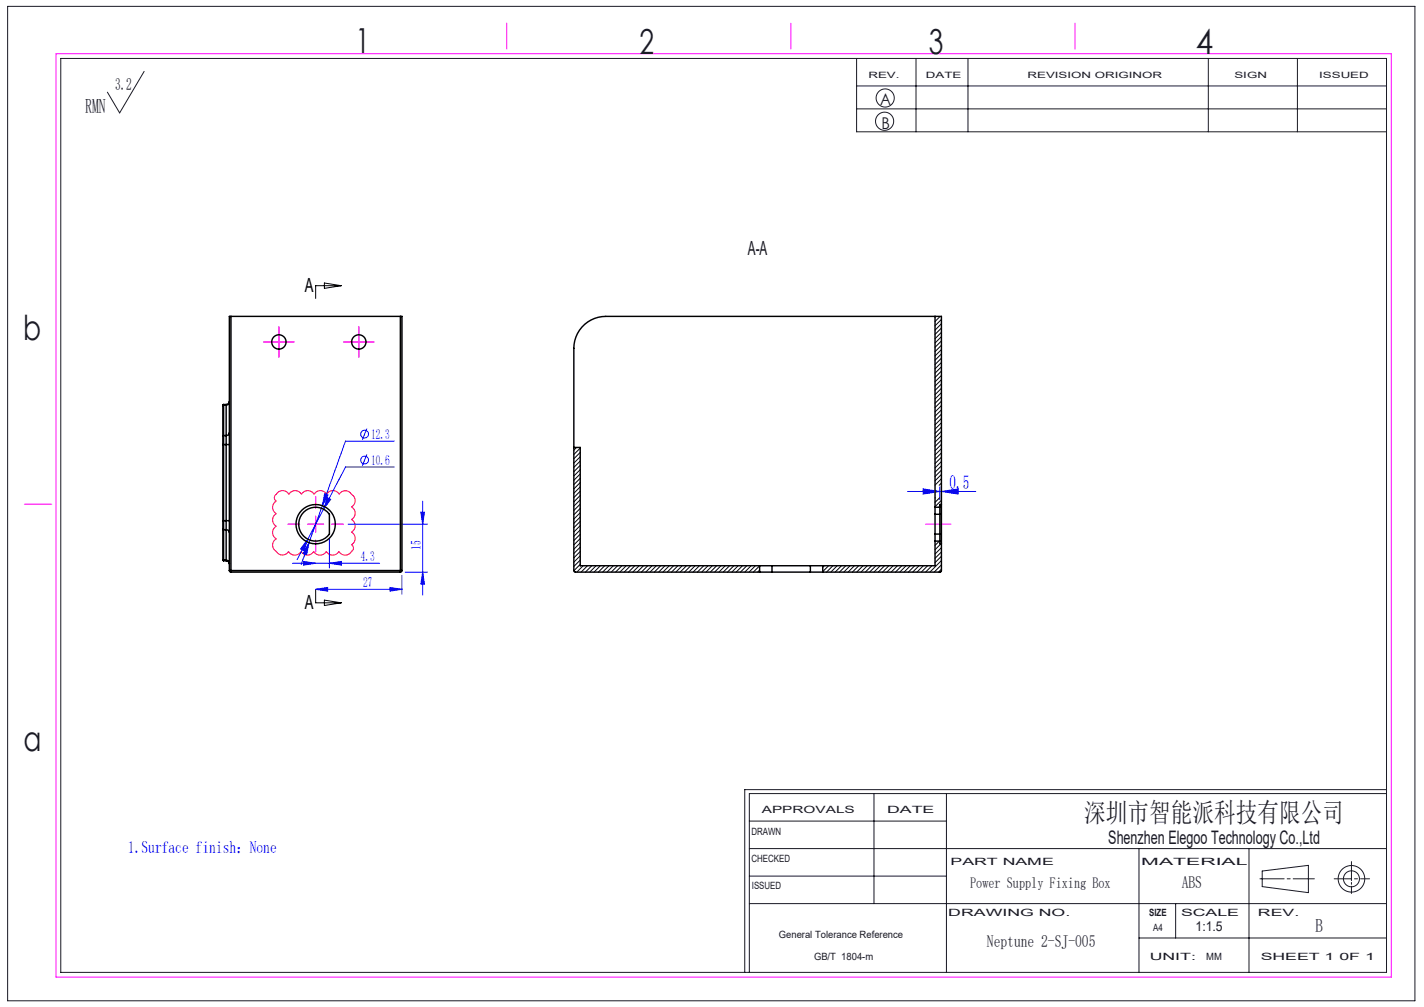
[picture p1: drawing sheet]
<svg xmlns="http://www.w3.org/2000/svg" width="297mm" height="210mm" viewBox="0 0 297 210" stroke-linecap="round" stroke-linejoin="round" font-family="sans-serif">
<g fill="none" stroke="#191924" stroke-width=".21">
<path d="M1.6 1.3h293.5v207.4h-293.5zM12.7 12.2h276.5v190.6h-276.5zM30.1 14.9l-5.1 8.6-2.6-4.3M178.7 12.2v15.3h110.5M178.7 17.9h110.5M191.1 12.2v15.3M201.9 12.2v15.3M252 12.2v15.3M270.6 12.2v15.3M178.7 22.7h110.5M156.3 177h132.9M156.3 171.2h41.1"/>
<path d="M182.3 165.5v22.9M197.4 165.5v37.3M237.6 177v25.8M260.5 177v25.8M281.9 179.7v4M289.2 165.5h-132.9v37.3M289.2 164.7h-133.9v38.1M156.3 188.4h132.9M156.3 182.7h41.1M237.6 195.6h51.6M245.2 188.4v7.2M262.8 183.3h5"/>
<path d="M263.3 181.6l9.6-1.1v5.7l-9.6-1.3zM268.5 183.3h.6M269.7 183.3h4.4M278.3 183.3h3.6M281.9 184v.4M281.9 184.8v1.5M282.5 183.3h.6M283.8 183.3h1.9"/>
<circle cx="184.5" cy="25.3" r="1.89"/>
<circle cx="184.6" cy="20.4" r="1.89"/>
<circle cx="281.9" cy="183.3" r="1.67"/>
<circle cx="281.9" cy="183.3" r="2.77"/>
</g>
<path d="M11.7 11.2h278.5v192.6h-278.5zM105.7 4.8v5.4M165 4.8v5.4M224.2 4.8v5.4M56.5 71.3h3.3M58.2 69.6v3.4M73.2 71.3h3.3M74.8 69.6v3.4M5.1 105.1h5.7M64.2 109.3h3.3M65.8 107.6v3.4" fill="none" stroke="#f0f" stroke-width=".21"/>
<g fill="none" stroke="#00f" stroke-width=".21">
<path d="M76.5 89.4l-.9 2.3M76.5 94.8l-.9 2.3M82.2 92h-10.1l-9.3 25.7M82.2 97.4h-10.1l-10.1 19.3M61 117.5h18.2M63.3 117.1l2.5 .4-2.5 .4zM64.2 112.4l-.8 2.4-.7-.3zM64.4 113.2l-.4 2.5-.8-.3zM67.7 103l.7 .2-1.2 2.3zM68.3 103.8l.7 .3-1.5 2.1zM68.7 117.5l2.5-.4v.8zM68.7 112.4v6.1"/>
<path d="M72.6 109.3h16.6M83.8 120v3.9M84.5 119.3h4.7M87.8 106.8h.7l-.3 2.5zM88.2 104.5v19.6M88.2 119.3l.3 2.5h-.7zM189.3 102.5h14.2M192.5 102l3.5 .5-3.5 .5zM196 101.5v2.7M196.3 102.5l3.5-.5v1zM65.8 122.9h18M65.8 122.9l2.5-.4v.8z"/>
<path d="M81.3 122.5l2.5 .4-2.5 .4z"/>
<circle cx="76" cy="95.9" r=".81"/>
<circle cx="76" cy="90.5" r=".81"/>
</g>
<path d="M56.5 71.3h3.3M58.2 69.6v3.4M73.2 71.3h3.3M74.8 69.6v3.4M57.8 102.8a1.5 1.5 0 0 1 2.5 .3 1.5 1.5 0 0 1 2.6 0 1.5 1.5 0 0 1 2.6 0 1.5 1.5 0 0 1 2.6 0 1.5 1.5 0 0 1 2.7 0 1.54 1.54 0 0 1 2.7 .1 1.5 1.5 0 0 1-.2 2.5 1.5 1.5 0 0 1 0 2.6 1.5 1.5 0 0 1 0 2.7 1.5 1.5 0 0 1 0 2.6 .89 .89 0 0 1-.1 1.5 1.5 1.5 0 0 1-2.5-.1 1.5 1.5 0 0 1-2.6 0 1.5 1.5 0 0 1-2.7 0 1.5 1.5 0 0 1-2.6 0 1.5 1.5 0 0 1-2.6 0 1.54 1.54 0 0 1-2.7-.1 1.5 1.5 0 0 1 .1-2.5 1.5 1.5 0 0 1 0-2.7 1.5 1.5 0 0 1 0-2.6 1.5 1.5 0 0 1 0-2.6 .89 .89 0 0 1 .1-1.6zM64.2 109.3h3.3M65.8 107.6v3.4" fill="none" stroke="#f00" stroke-width=".21"/>
<path d="M67.7 59l3.5 .6-3.5 .5zM71.2 59.6h-5.4v2.6M65.8 123.1v2.6h5.4M67.7 125.2l3.5 .5-3.5 .6z" fill="none" stroke="#000" stroke-width=".21"/>
<path d="M56.5 71.3h-1.5M58.2 69.6v-1.5M58.2 73v1.5M59.8 71.3h1.5M73.2 71.3h-1.5M74.8 69.6v-1.5M74.8 73v1.5M76.5 71.3h1.5M62.5 109.3h-2.4M65.8 106v-2.5M65.8 112.6v2.5M69.2 109.3h2.4" fill="none" stroke="#f00" stroke-width=".21" stroke-dasharray="30.5 1.3 1.3 1.3"/>
<g fill="none" stroke="#f0f" stroke-width=".21" stroke-dasharray="30.5 1.3 1.3 1.3">
<path d="M56.5 71.3h-1.5M58.2 69.6v-1.5M58.2 73v1.5M59.8 71.3h1.5M73.2 71.3h-1.5M74.8 69.6v-1.5M74.8 73v1.5M76.5 71.3h1.5M62.5 109.3h-2.4M65.8 106v-2.5M65.8 112.6v2.5M69.2 109.3h2.4"/>
<path d="M193 109.3h3M196 109.3h2.3"/>
</g>
<g fill="#00f">
<path d="M65.8 122.9l2.5-.4v.8zM81.3 122.5l2.5 .4-2.5 .4z"/>
<path d="M68.7 117.5l2.5-.4v.8zM63.3 117.1l2.5 .4-2.5 .4z"/>
<path d="M64.4 113.2l-1.2 2.2 .8 .3zM67.7 103l-.5 2.5 1.2-2.3zM64.2 112.4l-1.5 2.1 .7 .3zM68.3 103.8l-.8 2.4 1.5-2.1z"/>
<path d="M87.8 106.8h.7l-.3 2.5zM88.2 119.3l.3 2.5h-.7z"/>
<path d="M192.5 102l3.5 .5-3.5 .5zM196.3 102.5l3.5-.5v1z"/>
</g>
<g fill="none" stroke="#000" stroke-width=".3">
<path d="M48.2 66h-.4v53M48.2 66h35.3M48.2 66v53M83.5 66h.3v53M83.5 66v53M195 66v39.8M46.5 92.7h.1M46.5 91v1.7M46.5 84.6v6.4M46.5 92.7v15.9M46.6 84.4l-.1 .2M46.6 90.8v1.9"/>
<path d="M46.6 90.8l-.1 .2M46.6 84.5l-.1 .1M46.6 84.4v.1M46.6 84.4h.6M46.6 84.5v6.3M46.6 92.7v15.9M46.6 92.7h.6M46.6 90.8h.6M46.6 84.5h.6M47.2 92.7h.6M47.2 90.8v1.9M47.2 84.4v.1"/>
<path d="M47.2 84.5v6.3M47.2 92.7v15.9M47.8 83.7a.67 .67 0 0 1-.6 .7M47.8 90.2a.65 .65 0 0 1-.6 .6M47.8 83.9a.65 .65 0 0 1-.6 .6M119.7 93.3h1.3v24.7h37.4M46.5 116.7l.1 .2M46.5 108.6h.1M46.5 108.6v1.7M46.5 110.3l.1 .2M46.5 116.7l.1 .1M46.5 110.3v6.4"/>
<path d="M46.6 108.6v1.9M46.6 116.8v.1M46.6 116.9h.6M46.6 110.5h.6M46.6 108.6h.6M46.6 110.5v6.3M46.6 116.8h.6M47.2 116.9a.67 .67 0 0 1 .6 .7M47.2 110.5a.65 .65 0 0 1 .6 .6M47.2 108.6v1.9M47.2 108.6h.6M47.2 116.8a.65 .65 0 0 1 .6 .6"/>
<path d="M47.2 116.8v.1M47.2 110.5v6.3M47.8 119l.4 .3M47.8 119h.4M48.2 119v.3M48.2 119h35.3M48.2 119.3h35.3M63.3 106.8a3.5 3.5 0 0 1 5.4 .4v4.2a3.5 3.5 0 0 1-5.1 .6 3.5 3.5 0 0 1-.3-5.2zM83.5 119h.3M83.5 119v.3M83.8 119l-.3 .3M158.4 118h2.6"/>
<path d="M158.4 119.3h2.6M158.4 118v1.3M161 119.3h8M161 118h8M161 118v1.3M169 118h2.6M169 119.3h2.6M169 118v1.3M171.6 118v1.3M195 111.4v1.4M195 105.8v1.4M195 112.8v5.2h-23.4"/>
<path d="M195 105.8h1M195 107.2v4.2M195 112.8h1M195 111.4h1M195 107.2h1M196 111.4v1.4M196 105.8v1.4M196 107.2v4.2M196 112.8v.6h.3M196.3 105.2v-39.2h-70a6.7 6.7 0 0 0-6.6 6.6l.1 46.6 38.6 .1M196.3 113.4v5.6l-.2 .3h-24.5M196.3 105.2v8.2"/>
<path d="M196.3 105.2h-.3v.6"/>
<circle cx="58.2" cy="71.3" r="1.5"/>
<circle cx="74.8" cy="71.3" r="1.5"/>
<circle cx="65.8" cy="109.3" r="4.1"/>
</g>
<g fill="none" stroke="#000" stroke-width=".21">
<path d="M195.2 66l-.2 .1M196.1 66l-1.1 1M196.3 66.6l-1.3 1.3M196.3 69.3l-1.3 1.3M196.3 70.2l-1.3 1.3M196.3 71.1l-1.3 1.3M196.3 72l-1.3 1.3M196.3 73.8l-1.3 1.3M196.3 74.7l-1.3 1.3M196.3 75.6l-1.3 1.3M196.3 76.5l-1.3 1.3M196.3 79.2l-1.3 1.3"/>
<path d="M196.3 67.5l-1.3 1.3M196.3 68.4l-1.3 1.3M196.3 72.9l-1.3 1.3M196.3 77.4l-1.3 1.3M196.3 78.3l-1.3 1.3M120.3 93.3l-.6 .6M121 93.5l-1.3 1.3M121 94.3l-1.3 1.4M121 95.2l-1.3 1.4M121 96.1l-1.3 1.4M121 97l-1.3 1.4M121 97.9l-1.3 1.4"/>
<path d="M121 98.8l-1.3 1.4M121 99.7l-1.3 1.4M196.3 80.1l-1.3 1.3M196.3 81l-1.3 1.3M196.3 93.6l-1.3 1.3M196.3 94.4l-1.3 1.4M196.3 95.3l-1.3 1.4M196.3 96.2l-1.3 1.4M196.3 97.1l-1.3 1.4M196.3 98.9l-1.3 1.4M196.3 99.8l-1.3 1.4M196.3 81.9l-1.3 1.3"/>
<path d="M196.3 82.8l-1.3 1.3M196.3 83.7l-1.3 1.3M196.3 84.6l-1.3 1.3M196.3 85.5l-1.3 1.3M196.3 86.4l-1.3 1.3M196.3 87.3l-1.3 1.3M196.3 88.2l-1.3 1.3M196.3 89.1l-1.3 1.3M196.3 90l-1.3 1.3M196.3 90.9l-1.3 1.3M196.3 91.8l-1.3 1.3M196.3 92.7l-1.3 1.3"/>
<path d="M196.3 98l-1.3 1.4M121 100.6l-1.3 1.4M121 101.5l-1.3 1.4M121 102.4l-1.3 1.4M121 103.3l-1.3 1.4M121 104.2l-1.3 1.4M121 105.1l-1.3 1.4M121 106l-1.3 1.4M121 106.9l-1.3 1.4M121 107.8l-1.3 1.4M121 108.7l-1.3 1.4M121 109.6l-1.3 1.3"/>
<path d="M121 110.5l-1.3 1.3M121 111.4l-1.3 1.3M121 112.3l-1.3 1.3M121 113.2l-1.3 1.3M121 114.1l-1.3 1.3M121 115l-1.3 1.3M121 115.9l-1.3 1.3M121 116.8l-1.3 1.3M121 117.7l-1.3 1.3M121.6 118l-1.3 1.3M122.5 118l-1.3 1.3M123.4 118l-1.3 1.3"/>
<path d="M124.3 118l-1.3 1.3M125.2 118l-1.3 1.3M126.1 118l-1.3 1.3M127 118l-1.3 1.3M127.9 118l-1.3 1.3M128.8 118l-1.3 1.3M129.7 118l-1.3 1.3M130.6 118l-1.3 1.3M131.5 118l-1.3 1.3M132.4 118l-1.3 1.3M133.3 118l-1.3 1.3M134.2 118l-1.3 1.3"/>
<path d="M135.1 118l-1.3 1.3M136 118l-1.3 1.3M136.9 118l-1.3 1.3M137.8 118l-1.3 1.3M138.7 118l-1.3 1.3M139.6 118l-1.3 1.3M140.5 118l-1.3 1.3M141.4 118l-1.3 1.3M142.3 118l-1.3 1.3M143.2 118l-1.3 1.3M144.1 118l-1.4 1.3M145 118l-1.4 1.3"/>
<path d="M145.9 118l-1.4 1.3M146.8 118l-1.4 1.3M147.7 118l-1.4 1.3M148.6 118l-1.4 1.3M149.5 118l-1.4 1.3M150.4 118l-1.4 1.3M151.3 118l-1.4 1.3M152.2 118l-1.4 1.3M153.1 118l-1.4 1.3M154 118l-1.4 1.3M154.9 118l-1.4 1.3M155.8 118l-1.4 1.3"/>
<path d="M156.7 118l-1.4 1.3M157.6 118l-1.4 1.3M158.4 118l-1.3 1.3M158.4 118.9l-.4 .4M171.9 118l-.3 .3M172.8 118l-1.2 1.2M173.7 118l-1.3 1.3M174.6 118l-1.3 1.3M175.5 118l-1.3 1.3M176.4 118l-1.3 1.3M177.3 118l-1.3 1.3M178.2 118l-1.3 1.3"/>
<path d="M179.1 118l-1.3 1.3M180 118l-1.3 1.3M180.9 118l-1.3 1.3M181.8 118l-1.3 1.3M182.7 118l-1.3 1.3M183.6 118l-1.3 1.3M184.5 118l-1.3 1.3M185.4 118l-1.3 1.3M186.3 118l-1.3 1.3M187.2 118l-1.3 1.3M188.1 118l-1.3 1.3M189 118l-1.3 1.3"/>
<path d="M189.9 118l-1.4 1.3M190.8 118l-1.4 1.3M191.7 118l-1.4 1.3M192.6 118l-1.4 1.3M193.5 118l-1.4 1.3M194.4 118l-1.4 1.3M195.1 103.8l-.1 .1M195.9 112.8l-.9 .9M196 103.8l-1 1M196 105.6l-.2 .2M196.2 113.4l-1.2 1.2M196.3 100.7l-.4 .5"/>
<path d="M196.3 104.3l-1.3 1.4M196.3 114.2l-1.3 1.3M196.3 115.1l-1.3 1.3M196.3 116l-1.3 1.3M196.3 116.9l-2.4 2.4M196.3 117.8l-1.5 1.5M196.3 118.7l-.6 .6"/>
</g>
<g font-size="7.2" fill="#191924">
<text x="74.1" y="11">1</text>
<text x="133.4" y="11.2">2</text>
<text x="193.7" y="11.3">3</text>
<text x="249.4" y="11.3">4</text>
<text x="4.8" y="70.9">b</text>
<text x="4.9" y="156.5">a</text>
</g>
<text font-size="5.6" fill="#191924" x="226.2" y="171.5">深圳市智能派科技有限公司</text>
<text font-size="4.2" fill="#191924" x="17.8" y="23.5">RMN</text>
<text font-size="4.1" fill="#191924" x="156" y="53.2">A-A</text>
<g font-size="4.1">
<text x="63.6" y="60.8">A</text>
<text x="63.6" y="127">A</text>
</g>
<text font-size="4.1" fill="#00f" x="198.1" y="101.9">0.5</text>
<g font-size="3.9" fill="#191924">
<text x="231.2" y="176">Shenzhen Elegoo Technology Co.,Ltd</text>
<text x="274.4" y="194.4">B</text>
</g>
<g font-size="3.5" fill="#191924">
<text x="24" y="18.7">3.2</text>
<text x="246.5" y="185.2">ABS</text>
<text x="205.8" y="197.6">Neptune 2-SJ-005</text>
</g>
<text font-size="3.5" fill="#00f" x="26.7" y="177.9">1.Surface finish：None</text>
<g font-size="3.4" fill="#191924">
<text x="183.6" y="22">A</text>
<text x="183.8" y="27">B</text>
</g>
<text font-size="3.2" fill="#191924" x="202.4" y="185.2">Power Supply Fixing Box</text>
<g font-size="2.9" fill="#00f">
<text x="77.4" y="91.6">12.3</text>
<text x="77.4" y="97">10.6</text>
<text x="75.3" y="117.1">4.3</text>
<text x="87.7" y="114.6" transform="rotate(-90 87.7 114.6)">15</text>
<text x="75.8" y="122.5">27</text>
</g>
<text font-size="2.8" fill="#191924" x="249.4" y="194.2">1:1.5</text>
<g font-size="2.1" fill="#191924">
<text x="158.9" y="169.5">APPROVALS</text>
<text x="185" y="169.5">DATE</text>
<text x="156.7" y="174.2">DRAWN</text>
<text x="156.7" y="179.7">CHECKED</text>
<text x="156.8" y="185.4">ISSUED</text>
<text x="198.2" y="180.4">PART NAME</text>
<text x="238" y="180.4">MATERIAL</text>
<text x="197.8" y="191">DRAWING NO.</text>
<text x="239.7" y="191">SIZE</text>
<text x="246.3" y="191">SCALE</text>
<text x="262.4" y="191">REV.</text>
<text x="162.4" y="195.6">General Tolerance Reference</text>
<text x="240.5" y="194.1">A4</text>
<text x="169.8" y="200.2">GB/T 1804-m</text>
<text x="239.8" y="200.2">UNIT:</text>
<text x="251.6" y="200.2">MM</text>
<text x="262.9" y="200.2">SHEET 1 0F 1</text>
</g>
<g font-size="1.8" fill="#191924">
<text x="181.1" y="16.3">REV.</text>
<text x="193.1" y="16.3">DATE</text>
<text x="214.3" y="16.3">REVISION ORIGINOR</text>
<text x="257.5" y="16.3">SIGN</text>
<text x="275.1" y="16.3">ISSUED</text>
</g>
</svg>
